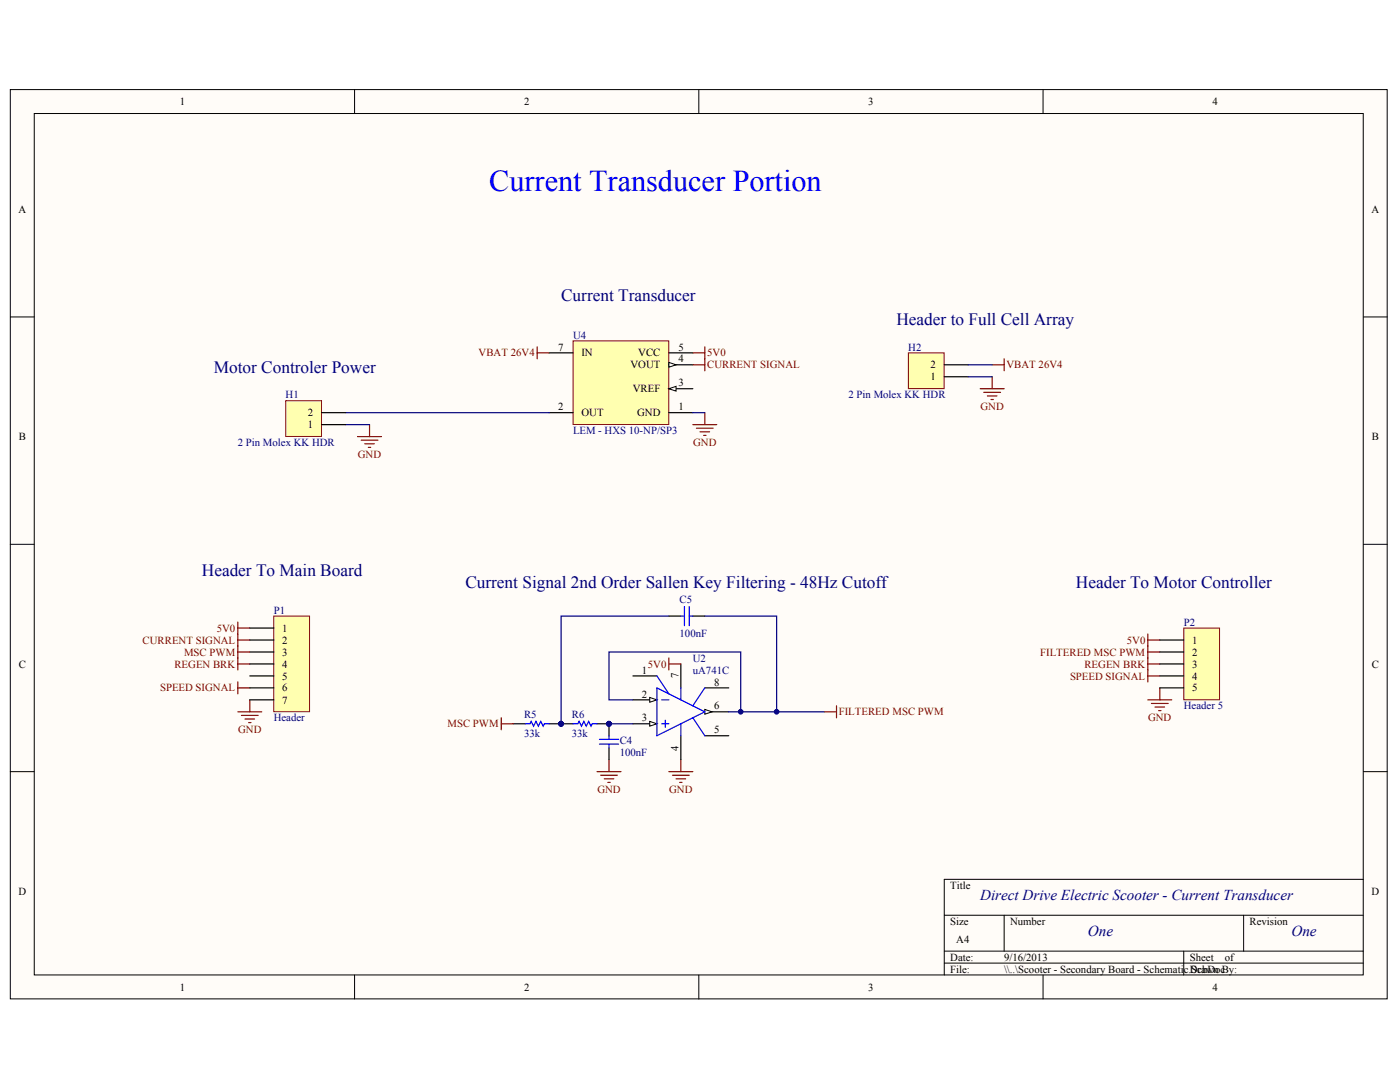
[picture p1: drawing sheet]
# Altium project Scooter - Secondary Board - Project.PrjPCB
1 sheet, 10 parts. Net scope: global (net labels, ports and power ports of the same name join across sheets).
Board file: Scooter - Secondary Board - PCB Layout.PcbDoc

## Sheet Scooter - Secondary Board - Schematic.SchDoc: Direct Drive Electric Scooter - VeroBoard Portion
size A4

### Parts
C4  100nF  [CAPC1608L]
C5  100nF  [CAPC1608L]
H1  2 Pin Molex KK HDR  [MOLEX_KK_2_HDR]
H2  2 Pin Molex KK HDR  [MOLEX_KK_2_HDR]
P1  Header  [HDR1X7]
P2  Header 5  [HDR1X5]
R5  33k  [RESC1608L]
R6  33k  [RESC1608L]
U2  uA741C  [SO8_N]
U4  LEM - HXS 10-NP/SP3  [PCBComponent_1]

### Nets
5V0: P1.1 P2.1 U2.7(V+) U4.5(VCC)
CURRENT SIGNAL: P1.2 U4.4(VOUT)
FILTERED MSC PWM: C5.1 P2.2 U2.2(IN-) U2.6(OUT)
GND: C4.1 H1.1 H2.1 P1.7 P2.5 U2.4(V-) U4.1(GND)
MSC PWM: P1.3 R5.2
REGEN BRK: P1.4 P2.3
SPEED SIGNAL: P1.6 P2.4
VBAT 26V4: H2.2 U4.7(IN)
NetC4_2: C4.2 R6.1 U2.3(IN+)
NetC5_2: C5.2 R5.1 R6.2
NetH1_2: H1.2 U4.2(OUT)

Not connected (* = marked no-connect by the designer): P1 5; U2 1(BAL1/CMPEN) 5(BAL2) 8(CMPEN); U4 3(VREF)

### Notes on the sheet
- Current Transducer Portion
- Current Transducer
- (near H2) Header to Full Cell Array
- (near H1) Motor Controler Power
- Header To Main Board
- (near C5) Current Signal 2nd Order Sallen Key Filtering - 48Hz Cutoff
- Header To Motor Controller
- Direct Drive Electric Scooter - Current Transducer
- One
